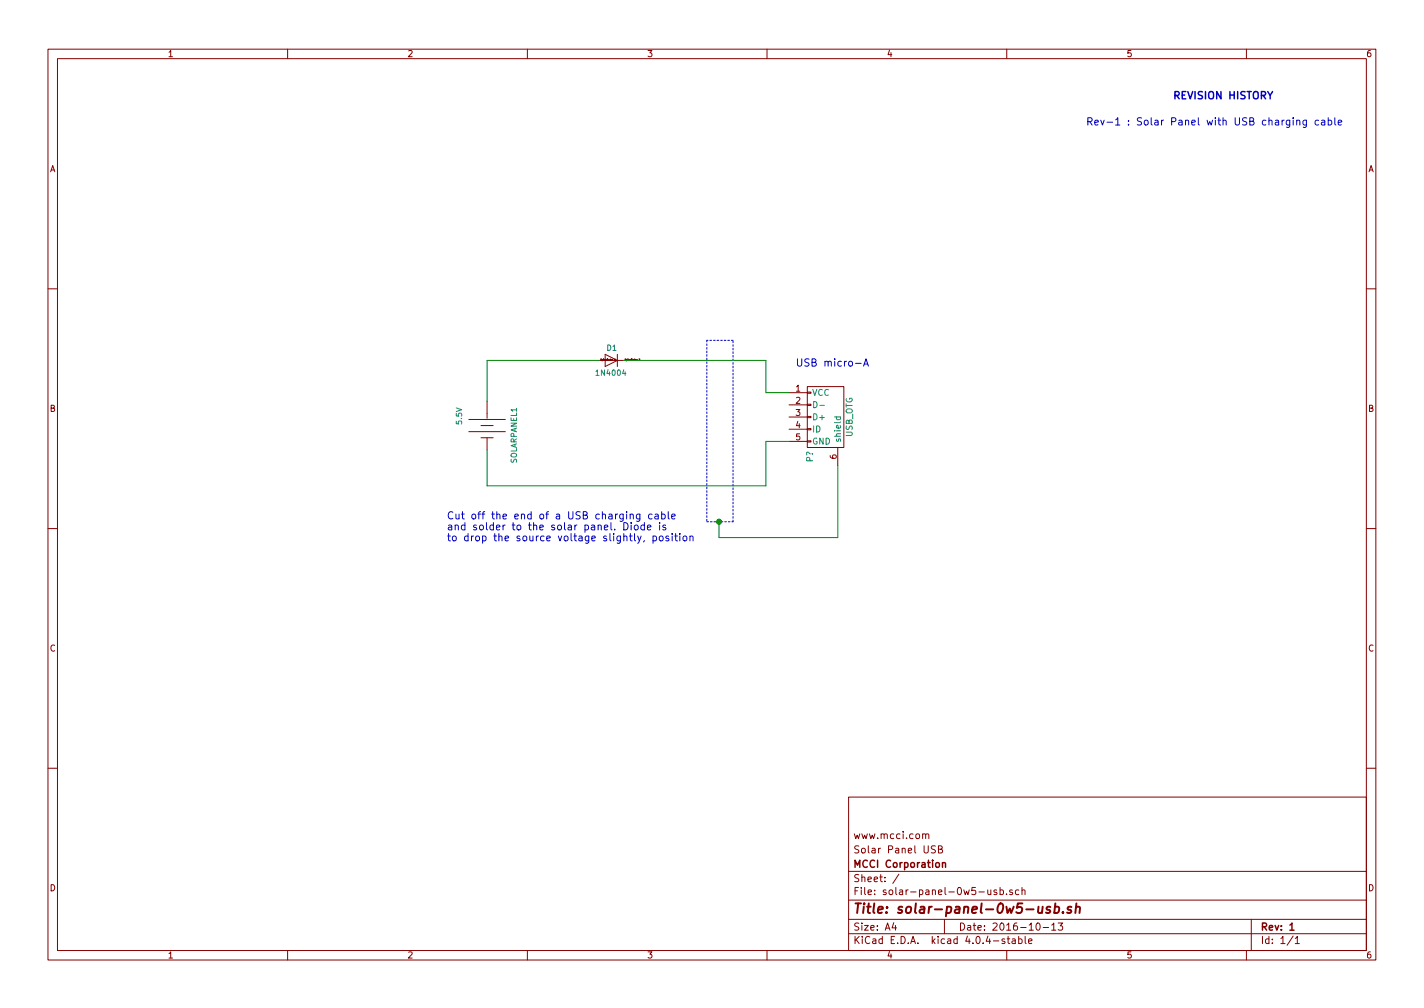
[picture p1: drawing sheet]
EESchema Schematic File Version 2
LIBS:power
LIBS:device
LIBS:transistors
LIBS:conn
LIBS:linear
LIBS:regul
LIBS:74xx
LIBS:cmos4000
LIBS:adc-dac
LIBS:memory
LIBS:xilinx
LIBS:microcontrollers
LIBS:dsp
LIBS:microchip
LIBS:analog_switches
LIBS:motorola
LIBS:texas
LIBS:intel
LIBS:audio
LIBS:interface
LIBS:digital-audio
LIBS:philips
LIBS:display
LIBS:cypress
LIBS:siliconi
LIBS:opto
LIBS:atmel
LIBS:contrib
LIBS:valves
LIBS:mcci-iot-components
EELAYER 25 0
EELAYER END
$Descr A4 11693 8268
encoding utf-8
Sheet 1 1
Title "solar-panel-0w5-usb.sh"
Date "2016-10-13"
Rev "1"
Comp "MCCI Corporation"
Comment1 "Solar Panel USB "
Comment2 "www.mcci.com"
Comment3 ""
Comment4 ""
$EndDescr
$Comp
L BATTERY SOLARPANEL1
U 1 1
P 4000 3485
F 0 "SOLARPANEL1" H 3850 3685 45  0000 L BNN
F 1 "5.5V" H 3850 3235 45  0000 L BNN
F 2 "BATTERY" H 4030 3635 20  0001 C CNN
F 3 "" H 4000 3485 60  0000 C CNN
	1    4000 3485
	0    1    1    0   
$EndComp
$Comp
L 1N4004 D1
U 1 1
P 5020 2950
F 0 "D1" H 4980 3030 45  0000 L BNN
F 1 "1N4004" H 4885 2825 45  0000 L BNN
F 2 "DO41-10" H 5050 3100 20  0001 C CNN
F 3 "" H 5020 2950 60  0000 C CNN
	1    5020 2950
	1    0    0    -1  
$EndComp
$Comp
L USB_OTG P?
U 1 1
P 6780 3415
F 0 "P?" H 7105 3290 50  0000 C CNN
F 1 "USB_OTG" H 6780 3615 50  0000 C CNN
F 2 "" V 6730 3315 50  0000 C CNN
F 3 "" V 6730 3315 50  0000 C CNN
	1    6780 3415
	0    1    1    0   
$EndComp
Wire Wire Line
	4000 2950 4920 2950
Wire Wire Line
	5120 2950 6290 2950
Wire Wire Line
	6290 2950 6290 3215
Wire Wire Line
	6290 3215 6480 3215
Wire Wire Line
	4000 2950 4000 3285
Wire Notes Line
	5805 2785 5805 4275
Wire Notes Line
	5805 4275 6020 4275
Wire Notes Line
	6020 4275 6020 2785
Wire Notes Line
	6020 2785 5805 2785
Wire Wire Line
	6880 3815 6880 4405
Wire Wire Line
	6880 4405 5905 4405
Wire Wire Line
	5905 4405 5905 4275
Wire Wire Line
	5905 4275 5900 4275
Connection ~ 5905 4275
Text Notes 6535 3000 0    60   ~ 0
USB micro-A
Text Notes 3670 4435 0    60   ~ 0
Cut off the end of a USB charging cable \nand solder to the solar panel. Diode is \nto drop the source voltage slightly, position
Wire Wire Line
	4000 3685 4000 3980
Wire Wire Line
	4000 3980 6290 3980
Wire Wire Line
	6290 3980 6290 3615
Wire Wire Line
	6290 3615 6480 3615
Text Notes 9635 805  0    60   ~ 12
REVISION HISTORY
Text Notes 8920 1020 0    60   ~ 0
Rev-1 : Solar Panel with USB charging cable
$EndSCHEMATC
